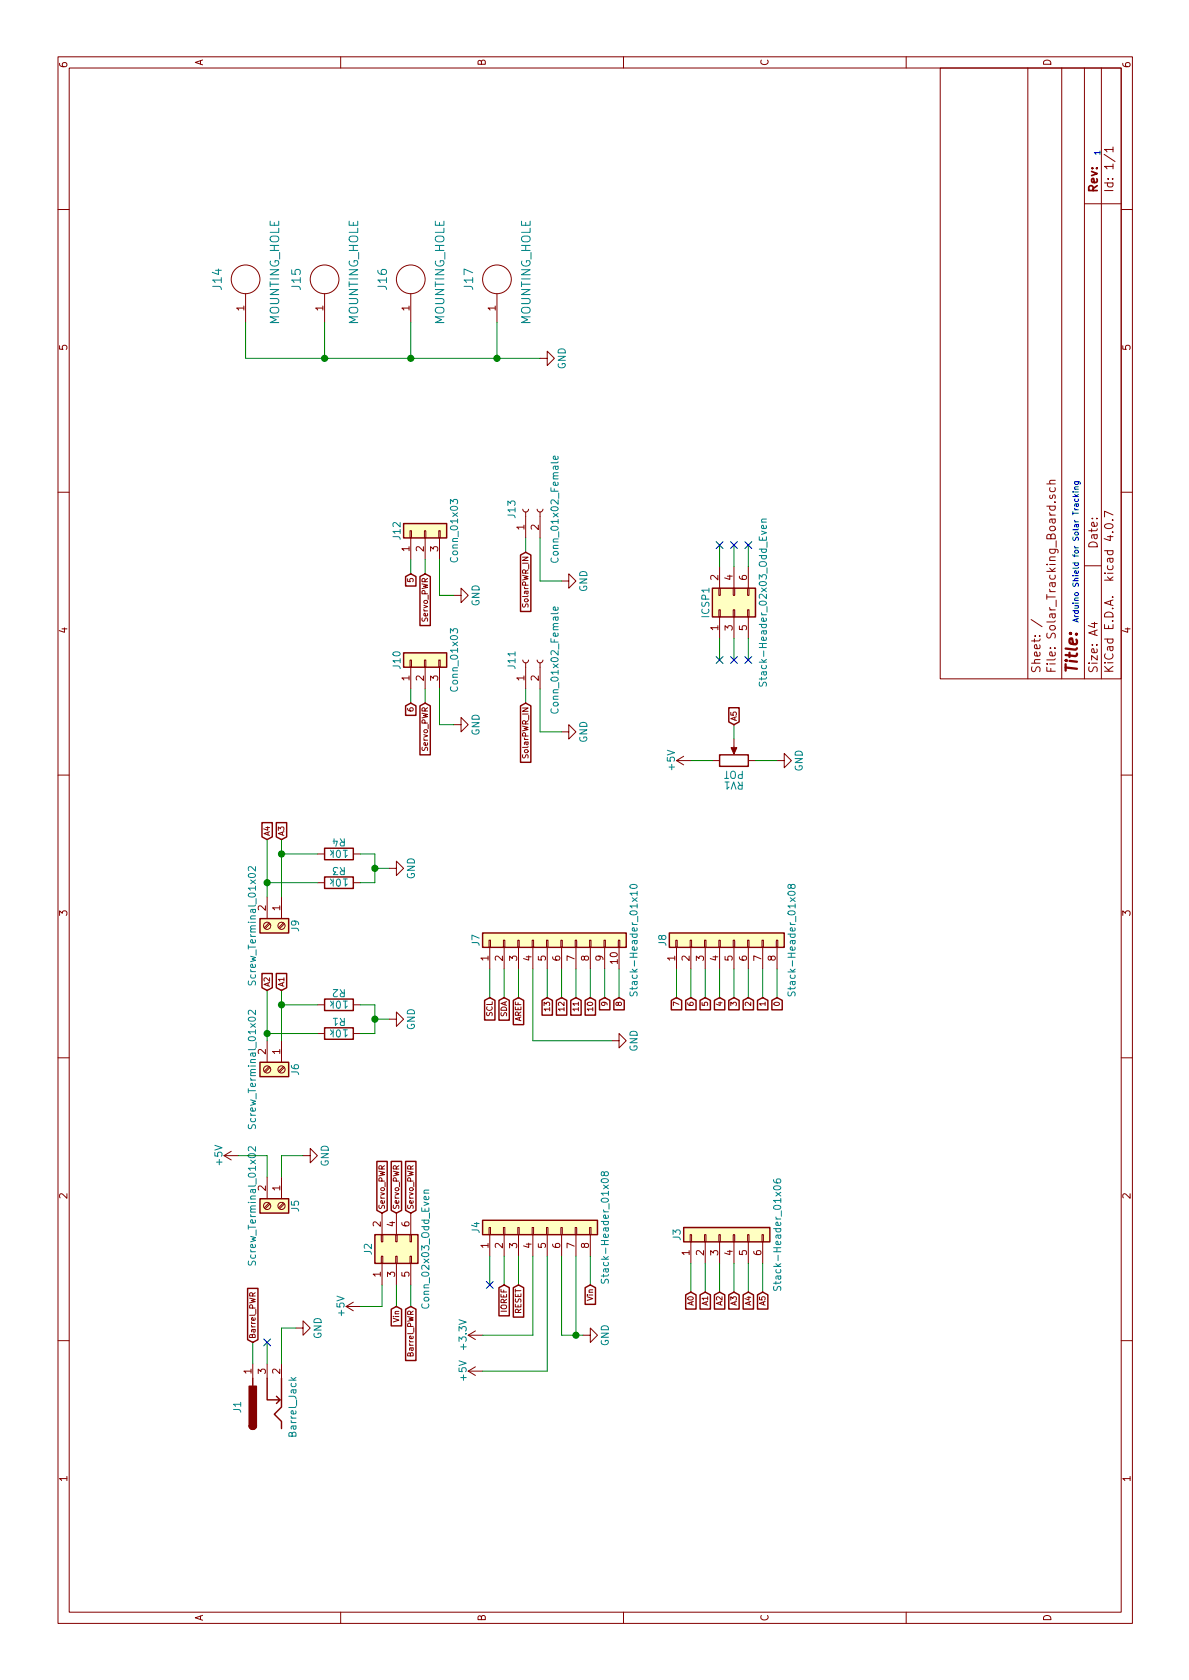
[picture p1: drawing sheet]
EESchema Schematic File Version 2
LIBS:power
LIBS:device
LIBS:transistors
LIBS:conn
LIBS:linear
LIBS:regul
LIBS:74xx
LIBS:cmos4000
LIBS:adc-dac
LIBS:memory
LIBS:xilinx
LIBS:microcontrollers
LIBS:dsp
LIBS:microchip
LIBS:analog_switches
LIBS:motorola
LIBS:texas
LIBS:intel
LIBS:audio
LIBS:interface
LIBS:digital-audio
LIBS:philips
LIBS:display
LIBS:cypress
LIBS:siliconi
LIBS:opto
LIBS:atmel
LIBS:contrib
LIBS:valves
LIBS:mounting_hole
LIBS:74xgxx
LIBS:ac-dc
LIBS:actel
LIBS:allegro
LIBS:Altera
LIBS:analog_devices
LIBS:battery_management
LIBS:bbd
LIBS:bosch
LIBS:brooktre
LIBS:cmos_ieee
LIBS:dc-dc
LIBS:diode
LIBS:elec-unifil
LIBS:ESD_Protection
LIBS:ftdi
LIBS:gennum
LIBS:graphic_symbols
LIBS:hc11
LIBS:infineon
LIBS:intersil
LIBS:ir
LIBS:Lattice
LIBS:leds
LIBS:LEM
LIBS:logic_programmable
LIBS:maxim
LIBS:mechanical
LIBS:microchip_dspic33dsc
LIBS:microchip_pic10mcu
LIBS:microchip_pic12mcu
LIBS:microchip_pic16mcu
LIBS:microchip_pic18mcu
LIBS:microchip_pic24mcu
LIBS:microchip_pic32mcu
LIBS:modules
LIBS:motor_drivers
LIBS:motors
LIBS:msp430
LIBS:nordicsemi
LIBS:nxp_armmcu
LIBS:nxp
LIBS:onsemi
LIBS:Oscillators
LIBS:Power_Management
LIBS:powerint
LIBS:pspice
LIBS:references
LIBS:relays
LIBS:rfcom
LIBS:RFSolutions
LIBS:sensors
LIBS:silabs
LIBS:stm8
LIBS:stm32
LIBS:supertex
LIBS:switches
LIBS:transf
LIBS:triac_thyristor
LIBS:ttl_ieee
LIBS:video
LIBS:wiznet
LIBS:Worldsemi
LIBS:Xicor
LIBS:zetex
LIBS:Zilog
LIBS:Solar_Tracking_Board-cache
EELAYER 25 0
EELAYER END
$Descr A4 11693 8268
encoding utf-8
Sheet 1 1
Title ""
Date ""
Rev ""
Comp ""
Comment1 ""
Comment2 ""
Comment3 ""
Comment4 ""
$EndDescr
$Comp
L Barrel_Jack J1
U 1 1
P 1900 1850
F 0 "J1" H 1900 2060 50  0000 C CNN
F 1 "Barrel_Jack" H 1900 1675 50  0000 C CNN
F 2 "Connectors:Barrel_Jack_CUI_PJ-102AH" H 1950 1810 50  0001 C CNN
F 3 "" H 1950 1810 50  0001 C CNN
	1    1900 1850
	1    0    0    -1  
$EndComp
$Comp
L Screw_Terminal_01x02 J5
U 1 1
P 3300 1950
F 0 "J5" H 3300 2050 50  0000 C CNN
F 1 "Screw_Terminal_01x02" H 3300 1750 50  0000 C CNN
F 2 "TerminalBlock:TerminalBlock_bornier-2_P5.08mm" H 3300 1950 50  0001 C CNN
F 3 "" H 3300 1950 50  0001 C CNN
	1    3300 1950
	-1   0    0    1   
$EndComp
$Comp
L Screw_Terminal_01x02 J6
U 1 1
P 4250 1950
F 0 "J6" H 4250 2050 50  0000 C CNN
F 1 "Screw_Terminal_01x02" H 4250 1750 50  0000 C CNN
F 2 "TerminalBlock:TerminalBlock_bornier-2_P5.08mm" H 4250 1950 50  0001 C CNN
F 3 "" H 4250 1950 50  0001 C CNN
	1    4250 1950
	-1   0    0    1   
$EndComp
$Comp
L Screw_Terminal_01x02 J9
U 1 1
P 5250 1950
F 0 "J9" H 5250 2050 50  0000 C CNN
F 1 "Screw_Terminal_01x02" H 5250 1750 50  0000 C CNN
F 2 "TerminalBlock:TerminalBlock_bornier-2_P5.08mm" H 5250 1950 50  0001 C CNN
F 3 "" H 5250 1950 50  0001 C CNN
	1    5250 1950
	-1   0    0    1   
$EndComp
$Comp
L Conn_02x03_Odd_Even J2
U 1 1
P 2950 2750
F 0 "J2" H 3000 2950 50  0000 C CNN
F 1 "Conn_02x03_Odd_Even" H 3000 2550 50  0000 C CNN
F 2 "Pin_Headers:Pin_Header_Straight_2x03_Pitch2.54mm" H 2950 2750 50  0001 C CNN
F 3 "" H 2950 2750 50  0001 C CNN
	1    2950 2750
	1    0    0    -1  
$EndComp
$Comp
L R R1
U 1 1
P 4500 2350
F 0 "R1" V 4580 2350 50  0000 C CNN
F 1 "10k" V 4500 2350 50  0000 C CNN
F 2 "Resistors_SMD:R_0805_HandSoldering" V 4430 2350 50  0001 C CNN
F 3 "" H 4500 2350 50  0001 C CNN
	1    4500 2350
	1    0    0    -1  
$EndComp
$Comp
L R R2
U 1 1
P 4700 2350
F 0 "R2" V 4780 2350 50  0000 C CNN
F 1 "10k" V 4700 2350 50  0000 C CNN
F 2 "Resistors_SMD:R_0805_HandSoldering" V 4630 2350 50  0001 C CNN
F 3 "" H 4700 2350 50  0001 C CNN
	1    4700 2350
	1    0    0    -1  
$EndComp
$Comp
L R R3
U 1 1
P 5550 2350
F 0 "R3" V 5630 2350 50  0000 C CNN
F 1 "10k" V 5550 2350 50  0000 C CNN
F 2 "Resistors_SMD:R_0805_HandSoldering" V 5480 2350 50  0001 C CNN
F 3 "" H 5550 2350 50  0001 C CNN
	1    5550 2350
	1    0    0    -1  
$EndComp
$Comp
L R R4
U 1 1
P 5750 2350
F 0 "R4" V 5830 2350 50  0000 C CNN
F 1 "10k" V 5750 2350 50  0000 C CNN
F 2 "Resistors_SMD:R_0805_HandSoldering" V 5680 2350 50  0001 C CNN
F 3 "" H 5750 2350 50  0001 C CNN
	1    5750 2350
	1    0    0    -1  
$EndComp
$Comp
L Conn_01x03 J10
U 1 1
P 7100 2950
F 0 "J10" H 7100 3150 50  0000 C CNN
F 1 "Conn_01x03" H 7100 2750 50  0000 C CNN
F 2 "Pin_Headers:Pin_Header_Straight_1x03_Pitch2.54mm" H 7100 2950 50  0001 C CNN
F 3 "" H 7100 2950 50  0001 C CNN
	1    7100 2950
	1    0    0    -1  
$EndComp
$Comp
L Conn_01x03 J12
U 1 1
P 8000 2950
F 0 "J12" H 8000 3150 50  0000 C CNN
F 1 "Conn_01x03" H 8000 2750 50  0000 C CNN
F 2 "Pin_Headers:Pin_Header_Straight_1x03_Pitch2.54mm" H 8000 2950 50  0001 C CNN
F 3 "" H 8000 2950 50  0001 C CNN
	1    8000 2950
	1    0    0    -1  
$EndComp
$Comp
L Conn_02x03_Odd_Even ICSP1
U 1 1
P 7450 5100
F 0 "ICSP1" H 7500 5300 50  0000 C CNN
F 1 "Stack-Header_02x03_Odd_Even" H 7500 4900 50  0000 C CNN
F 2 "Pin_Headers:Pin_Header_Straight_2x03_Pitch2.54mm" H 7450 5100 50  0001 C CNN
F 3 "" H 7450 5100 50  0001 C CNN
	1    7450 5100
	1    0    0    -1  
$EndComp
$Comp
L Conn_01x10 J7
U 1 1
P 5150 3800
F 0 "J7" H 5150 4300 50  0000 C CNN
F 1 "Stack-Header_01x10" H 5150 3200 50  0000 C CNN
F 2 "Pin_Headers:Pin_Header_Straight_1x10_Pitch2.54mm" H 5150 3800 50  0001 C CNN
F 3 "" H 5150 3800 50  0001 C CNN
	1    5150 3800
	1    0    0    -1  
$EndComp
$Comp
L Conn_01x08 J8
U 1 1
P 5150 5000
F 0 "J8" H 5150 5400 50  0000 C CNN
F 1 "Stack-Header_01x08" H 5150 4500 50  0000 C CNN
F 2 "Pin_Headers:Pin_Header_Straight_1x08_Pitch2.54mm" H 5150 5000 50  0001 C CNN
F 3 "" H 5150 5000 50  0001 C CNN
	1    5150 5000
	1    0    0    -1  
$EndComp
$Comp
L Conn_01x08 J4
U 1 1
P 3150 3700
F 0 "J4" H 3150 4100 50  0000 C CNN
F 1 "Stack-Header_01x08" H 3150 3200 50  0000 C CNN
F 2 "Pin_Headers:Pin_Header_Straight_1x08_Pitch2.54mm" H 3150 3700 50  0001 C CNN
F 3 "" H 3150 3700 50  0001 C CNN
	1    3150 3700
	1    0    0    -1  
$EndComp
$Comp
L Conn_01x06 J3
U 1 1
P 3100 5000
F 0 "J3" H 3100 5300 50  0000 C CNN
F 1 "Stack-Header_01x06" H 3100 4600 50  0000 C CNN
F 2 "Pin_Headers:Pin_Header_Straight_1x06_Pitch2.54mm" H 3100 5000 50  0001 C CNN
F 3 "" H 3100 5000 50  0001 C CNN
	1    3100 5000
	1    0    0    -1  
$EndComp
$Comp
L Conn_01x02_Female J11
U 1 1
P 7100 3650
F 0 "J11" H 7100 3750 50  0000 C CNN
F 1 "Conn_01x02_Female" H 7100 3450 50  0000 C CNN
F 2 "Pin_Headers:Pin_Header_Straight_1x02_Pitch2.54mm" H 7100 3650 50  0001 C CNN
F 3 "" H 7100 3650 50  0001 C CNN
	1    7100 3650
	1    0    0    -1  
$EndComp
$Comp
L Conn_01x02_Female J13
U 1 1
P 8150 3650
F 0 "J13" H 8150 3750 50  0000 C CNN
F 1 "Conn_01x02_Female" H 8150 3450 50  0000 C CNN
F 2 "Pin_Headers:Pin_Header_Straight_1x02_Pitch2.54mm" H 8150 3650 50  0001 C CNN
F 3 "" H 8150 3650 50  0001 C CNN
F 4 "105309-1102" H 8150 3650 60  0001 C CNN "P#"
	1    8150 3650
	1    0    0    -1  
$EndComp
$Comp
L POT RV1
U 1 1
P 6400 5100
F 0 "RV1" V 6225 5100 50  0000 C CNN
F 1 "POT" V 6300 5100 50  0000 C CNN
F 2 "Pin_Headers:Pin_Header_Straight_1x03_Pitch2.54mm" H 6400 5100 50  0001 C CNN
F 3 "" H 6400 5100 50  0001 C CNN
	1    6400 5100
	1    0    0    -1  
$EndComp
$Comp
L MOUNTING_HOLE J14
U 1 1
P 9650 1700
F 0 "J14" H 9750 1900 60  0000 C CNN
F 1 "MOUNTING_HOLE" H 9800 1500 60  0000 C CNN
F 2 "Mounting_Holes:MountingHole_3.2mm_M3_Pad" H 9650 1700 60  0001 C CNN
F 3 "" H 9650 1700 60  0001 C CNN
	1    9650 1700
	1    0    0    -1  
$EndComp
$Comp
L MOUNTING_HOLE J15
U 1 1
P 9650 2250
F 0 "J15" H 9750 2450 60  0000 C CNN
F 1 "MOUNTING_HOLE" H 9800 2050 60  0000 C CNN
F 2 "Mounting_Holes:MountingHole_3.2mm_M3_Pad" H 9650 2250 60  0001 C CNN
F 3 "" H 9650 2250 60  0001 C CNN
	1    9650 2250
	1    0    0    -1  
$EndComp
$Comp
L MOUNTING_HOLE J16
U 1 1
P 9650 2850
F 0 "J16" H 9750 3050 60  0000 C CNN
F 1 "MOUNTING_HOLE" H 9800 2650 60  0000 C CNN
F 2 "Mounting_Holes:MountingHole_3.2mm_M3_Pad" H 9650 2850 60  0001 C CNN
F 3 "" H 9650 2850 60  0001 C CNN
	1    9650 2850
	1    0    0    -1  
$EndComp
$Comp
L MOUNTING_HOLE J17
U 1 1
P 9650 3450
F 0 "J17" H 9750 3650 60  0000 C CNN
F 1 "MOUNTING_HOLE" H 9800 3250 60  0000 C CNN
F 2 "Mounting_Holes:MountingHole_3.2mm_M3_Pad" H 9650 3450 60  0001 C CNN
F 3 "" H 9650 3450 60  0001 C CNN
	1    9650 3450
	1    0    0    -1  
$EndComp
Wire Wire Line
	2950 4100 2750 4100
Wire Wire Line
	2400 4000 2950 4000
Wire Wire Line
	2400 3900 2950 3900
Wire Wire Line
	2150 3800 2950 3800
Wire Wire Line
	2400 3700 2950 3700
Wire Wire Line
	2950 3600 2750 3600
Wire Wire Line
	2950 3500 2750 3500
Wire Wire Line
	2950 3400 2750 3400
Wire Wire Line
	4950 3400 4750 3400
Wire Wire Line
	4950 3500 4750 3500
Wire Wire Line
	4950 3600 4750 3600
Wire Wire Line
	4450 3700 4950 3700
Wire Wire Line
	4950 3800 4750 3800
Wire Wire Line
	4950 3900 4750 3900
Wire Wire Line
	4950 4000 4750 4000
Wire Wire Line
	4950 4100 4750 4100
Wire Wire Line
	4950 4200 4750 4200
Wire Wire Line
	4950 4300 4750 4300
Wire Wire Line
	2900 4800 2700 4800
Wire Wire Line
	2900 4900 2700 4900
Wire Wire Line
	2900 5000 2700 5000
Wire Wire Line
	2900 5100 2700 5100
Wire Wire Line
	2900 5200 2700 5200
Wire Wire Line
	2900 5300 2700 5300
Wire Wire Line
	4950 4700 4750 4700
Wire Wire Line
	4950 4800 4750 4800
Wire Wire Line
	4950 4900 4750 4900
Wire Wire Line
	4950 5000 4750 5000
Wire Wire Line
	4950 5100 4750 5100
Wire Wire Line
	4950 5200 4750 5200
Wire Wire Line
	4950 5300 4750 5300
Wire Wire Line
	4950 5400 4750 5400
Text GLabel 2750 4100 0    39   Input ~ 0
Vin
$Comp
L GND #PWR01
U 1 1
P 2400 4050
F 0 "#PWR01" H 2400 3800 50  0001 C CNN
F 1 "GND" H 2400 3900 50  0000 C CNN
F 2 "" H 2400 4050 50  0001 C CNN
F 3 "" H 2400 4050 50  0001 C CNN
	1    2400 4050
	1    0    0    -1  
$EndComp
Wire Wire Line
	2400 3900 2400 4050
Connection ~ 2400 4000
Text GLabel 2750 3600 0    39   Input ~ 0
RESET
Text GLabel 2750 3500 0    39   Input ~ 0
IOREF
NoConn ~ 2750 3400
$Comp
L +3.3V #PWR02
U 1 1
P 2400 3350
F 0 "#PWR02" H 2400 3200 50  0001 C CNN
F 1 "+3.3V" H 2400 3490 50  0000 C CNN
F 2 "" H 2400 3350 50  0001 C CNN
F 3 "" H 2400 3350 50  0001 C CNN
	1    2400 3350
	1    0    0    -1  
$EndComp
$Comp
L +5V #PWR03
U 1 1
P 2150 3350
F 0 "#PWR03" H 2150 3200 50  0001 C CNN
F 1 "+5V" H 2150 3490 50  0000 C CNN
F 2 "" H 2150 3350 50  0001 C CNN
F 3 "" H 2150 3350 50  0001 C CNN
	1    2150 3350
	1    0    0    -1  
$EndComp
Wire Wire Line
	2150 3800 2150 3350
Wire Wire Line
	2400 3700 2400 3350
Text GLabel 2700 4800 0    39   Input ~ 0
A0
Text GLabel 2700 4900 0    39   Input ~ 0
A1
Text GLabel 2700 5000 0    39   Input ~ 0
A2
Text GLabel 2700 5100 0    39   Input ~ 0
A3
Text GLabel 2700 5200 0    39   Input ~ 0
A4
Text GLabel 2700 5300 0    39   Input ~ 0
A5
Text GLabel 4750 5400 0    39   Input ~ 0
0
Text GLabel 4750 5300 0    39   Input ~ 0
1
Text GLabel 4750 5200 0    39   Input ~ 0
2
Text GLabel 4750 5100 0    39   Input ~ 0
3
Text GLabel 4750 5000 0    39   Input ~ 0
4
Text GLabel 4750 4900 0    39   Input ~ 0
5
Text GLabel 4750 4800 0    39   Input ~ 0
6
Text GLabel 4750 4700 0    39   Input ~ 0
7
Text GLabel 4750 4300 0    39   Input ~ 0
8
Text GLabel 4750 4200 0    39   Input ~ 0
9
Text GLabel 4750 4100 0    39   Input ~ 0
10
Text GLabel 4750 4000 0    39   Input ~ 0
11
Text GLabel 4750 3900 0    39   Input ~ 0
12
Text GLabel 4750 3800 0    39   Input ~ 0
13
Text GLabel 4750 3600 0    39   Input ~ 0
AREF
Text GLabel 4750 3500 0    39   Input ~ 0
SDA
Text GLabel 4750 3400 0    39   Input ~ 0
SCL
$Comp
L GND #PWR04
U 1 1
P 4450 4250
F 0 "#PWR04" H 4450 4000 50  0001 C CNN
F 1 "GND" H 4450 4100 50  0000 C CNN
F 2 "" H 4450 4250 50  0001 C CNN
F 3 "" H 4450 4250 50  0001 C CNN
	1    4450 4250
	1    0    0    -1  
$EndComp
Wire Wire Line
	4450 3700 4450 4250
Wire Wire Line
	7750 5000 7900 5000
Wire Wire Line
	7250 5000 7100 5000
Wire Wire Line
	7250 5100 7100 5100
Wire Wire Line
	7250 5200 7100 5200
Wire Wire Line
	7750 5200 7900 5200
Wire Wire Line
	7750 5100 7900 5100
NoConn ~ 7100 5000
NoConn ~ 7100 5100
NoConn ~ 7100 5200
NoConn ~ 7900 5200
NoConn ~ 7900 5000
NoConn ~ 7900 5100
$Comp
L GND #PWR05
U 1 1
P 6400 5400
F 0 "#PWR05" H 6400 5150 50  0001 C CNN
F 1 "GND" H 6400 5250 50  0000 C CNN
F 2 "" H 6400 5400 50  0001 C CNN
F 3 "" H 6400 5400 50  0001 C CNN
	1    6400 5400
	1    0    0    -1  
$EndComp
$Comp
L +5V #PWR06
U 1 1
P 6400 4800
F 0 "#PWR06" H 6400 4650 50  0001 C CNN
F 1 "+5V" H 6400 4940 50  0000 C CNN
F 2 "" H 6400 4800 50  0001 C CNN
F 3 "" H 6400 4800 50  0001 C CNN
	1    6400 4800
	1    0    0    -1  
$EndComp
Wire Wire Line
	6400 4800 6400 4950
Wire Wire Line
	6400 5250 6400 5400
Wire Wire Line
	6550 5100 6650 5100
Text GLabel 6650 5100 2    39   Input ~ 0
A5
Text GLabel 3250 2650 2    39   Input ~ 0
Servo_PWR
Text GLabel 3250 2750 2    39   Input ~ 0
Servo_PWR
Text GLabel 3250 2850 2    39   Input ~ 0
Servo_PWR
$Comp
L +5V #PWR07
U 1 1
P 2600 2500
F 0 "#PWR07" H 2600 2350 50  0001 C CNN
F 1 "+5V" H 2600 2640 50  0000 C CNN
F 2 "" H 2600 2500 50  0001 C CNN
F 3 "" H 2600 2500 50  0001 C CNN
	1    2600 2500
	1    0    0    -1  
$EndComp
Wire Wire Line
	2750 2650 2600 2650
Wire Wire Line
	2600 2650 2600 2500
Wire Wire Line
	2750 2750 2600 2750
Wire Wire Line
	2750 2850 2600 2850
Text GLabel 2600 2750 0    39   Input ~ 0
Vin
Wire Wire Line
	2200 1750 2350 1750
Wire Wire Line
	2200 1850 2350 1850
Wire Wire Line
	2200 1950 2450 1950
$Comp
L +5V #PWR08
U 1 1
P 3650 1650
F 0 "#PWR08" H 3650 1500 50  0001 C CNN
F 1 "+5V" H 3650 1790 50  0000 C CNN
F 2 "" H 3650 1650 50  0001 C CNN
F 3 "" H 3650 1650 50  0001 C CNN
	1    3650 1650
	1    0    0    -1  
$EndComp
$Comp
L GND #PWR09
U 1 1
P 3650 2100
F 0 "#PWR09" H 3650 1850 50  0001 C CNN
F 1 "GND" H 3650 1950 50  0000 C CNN
F 2 "" H 3650 2100 50  0001 C CNN
F 3 "" H 3650 2100 50  0001 C CNN
	1    3650 2100
	1    0    0    -1  
$EndComp
Wire Wire Line
	3500 1950 3650 1950
Wire Wire Line
	3650 1950 3650 2100
Wire Wire Line
	3500 1850 3650 1850
Wire Wire Line
	3650 1850 3650 1650
Text GLabel 2600 2850 0    39   Input ~ 0
Barrel_PWR
Wire Wire Line
	2450 1950 2450 2050
$Comp
L GND #PWR010
U 1 1
P 2450 2050
F 0 "#PWR010" H 2450 1800 50  0001 C CNN
F 1 "GND" H 2450 1900 50  0000 C CNN
F 2 "" H 2450 2050 50  0001 C CNN
F 3 "" H 2450 2050 50  0001 C CNN
	1    2450 2050
	1    0    0    -1  
$EndComp
Text GLabel 2350 1750 2    39   Input ~ 0
Barrel_PWR
NoConn ~ 2350 1850
Wire Wire Line
	4450 1850 4800 1850
Wire Wire Line
	4450 1950 4800 1950
Wire Wire Line
	5450 1850 5850 1850
Wire Wire Line
	5450 1950 5850 1950
Text GLabel 4800 1950 2    39   Input ~ 0
A1
Text GLabel 4800 1850 2    39   Input ~ 0
A2
Text GLabel 5850 1950 2    39   Input ~ 0
A3
Text GLabel 5850 1850 2    39   Input ~ 0
A4
Wire Wire Line
	4500 2200 4500 1850
Connection ~ 4500 1850
Wire Wire Line
	4700 2200 4700 1950
Connection ~ 4700 1950
Wire Wire Line
	5550 2200 5550 1850
Connection ~ 5550 1850
Wire Wire Line
	5750 2200 5750 1950
Connection ~ 5750 1950
$Comp
L GND #PWR011
U 1 1
P 4600 2700
F 0 "#PWR011" H 4600 2450 50  0001 C CNN
F 1 "GND" H 4600 2550 50  0000 C CNN
F 2 "" H 4600 2700 50  0001 C CNN
F 3 "" H 4600 2700 50  0001 C CNN
	1    4600 2700
	1    0    0    -1  
$EndComp
$Comp
L GND #PWR012
U 1 1
P 5650 2700
F 0 "#PWR012" H 5650 2450 50  0001 C CNN
F 1 "GND" H 5650 2550 50  0000 C CNN
F 2 "" H 5650 2700 50  0001 C CNN
F 3 "" H 5650 2700 50  0001 C CNN
	1    5650 2700
	1    0    0    -1  
$EndComp
Wire Wire Line
	4500 2500 4500 2600
Wire Wire Line
	4500 2600 4700 2600
Wire Wire Line
	4700 2600 4700 2500
Wire Wire Line
	4600 2600 4600 2700
Connection ~ 4600 2600
Wire Wire Line
	5550 2500 5550 2600
Wire Wire Line
	5550 2600 5750 2600
Wire Wire Line
	5750 2600 5750 2500
Wire Wire Line
	5650 2700 5650 2600
Connection ~ 5650 2600
$Comp
L GND #PWR013
U 1 1
P 9200 3750
F 0 "#PWR013" H 9200 3500 50  0001 C CNN
F 1 "GND" H 9200 3600 50  0000 C CNN
F 2 "" H 9200 3750 50  0001 C CNN
F 3 "" H 9200 3750 50  0001 C CNN
	1    9200 3750
	1    0    0    -1  
$EndComp
Wire Wire Line
	9450 1700 9200 1700
Wire Wire Line
	9200 1700 9200 3750
Wire Wire Line
	9450 2250 9200 2250
Connection ~ 9200 2250
Wire Wire Line
	9450 2850 9200 2850
Connection ~ 9200 2850
Wire Wire Line
	9450 3450 9200 3450
Connection ~ 9200 3450
Wire Wire Line
	6900 3650 6800 3650
Wire Wire Line
	6600 3750 6900 3750
Wire Wire Line
	7950 3650 7850 3650
Wire Wire Line
	7650 3750 7950 3750
Wire Wire Line
	7800 2850 7700 2850
Wire Wire Line
	7800 2950 7700 2950
Wire Wire Line
	7550 3050 7800 3050
Wire Wire Line
	6900 2850 6800 2850
Wire Wire Line
	6900 2950 6800 2950
Wire Wire Line
	6650 3050 6900 3050
Text GLabel 6800 2950 0    39   Input ~ 0
Servo_PWR
Text GLabel 7700 2950 0    39   Input ~ 0
Servo_PWR
$Comp
L GND #PWR014
U 1 1
P 6650 3150
F 0 "#PWR014" H 6650 2900 50  0001 C CNN
F 1 "GND" H 6650 3000 50  0000 C CNN
F 2 "" H 6650 3150 50  0001 C CNN
F 3 "" H 6650 3150 50  0001 C CNN
	1    6650 3150
	1    0    0    -1  
$EndComp
$Comp
L GND #PWR015
U 1 1
P 7550 3150
F 0 "#PWR015" H 7550 2900 50  0001 C CNN
F 1 "GND" H 7550 3000 50  0000 C CNN
F 2 "" H 7550 3150 50  0001 C CNN
F 3 "" H 7550 3150 50  0001 C CNN
	1    7550 3150
	1    0    0    -1  
$EndComp
Wire Wire Line
	7550 3050 7550 3150
Wire Wire Line
	6650 3050 6650 3150
Text GLabel 7700 2850 0    39   Input ~ 0
5
Text GLabel 6800 2850 0    39   Input ~ 0
6
Text GLabel 6800 3650 0    39   Input ~ 0
SolarPWR_IN
$Comp
L GND #PWR016
U 1 1
P 6600 3900
F 0 "#PWR016" H 6600 3650 50  0001 C CNN
F 1 "GND" H 6600 3750 50  0000 C CNN
F 2 "" H 6600 3900 50  0001 C CNN
F 3 "" H 6600 3900 50  0001 C CNN
	1    6600 3900
	1    0    0    -1  
$EndComp
$Comp
L GND #PWR017
U 1 1
P 7650 3900
F 0 "#PWR017" H 7650 3650 50  0001 C CNN
F 1 "GND" H 7650 3750 50  0000 C CNN
F 2 "" H 7650 3900 50  0001 C CNN
F 3 "" H 7650 3900 50  0001 C CNN
	1    7650 3900
	1    0    0    -1  
$EndComp
Wire Wire Line
	7650 3900 7650 3750
Wire Wire Line
	6600 3750 6600 3900
Text Notes 8350 7500 2    39   ~ 0
Arduino Shield for Solar Tracking
Text Notes 10650 7650 2    39   ~ 0
1
Text GLabel 7850 3650 0    39   Input ~ 0
SolarPWR_IN
$EndSCHEMATC
